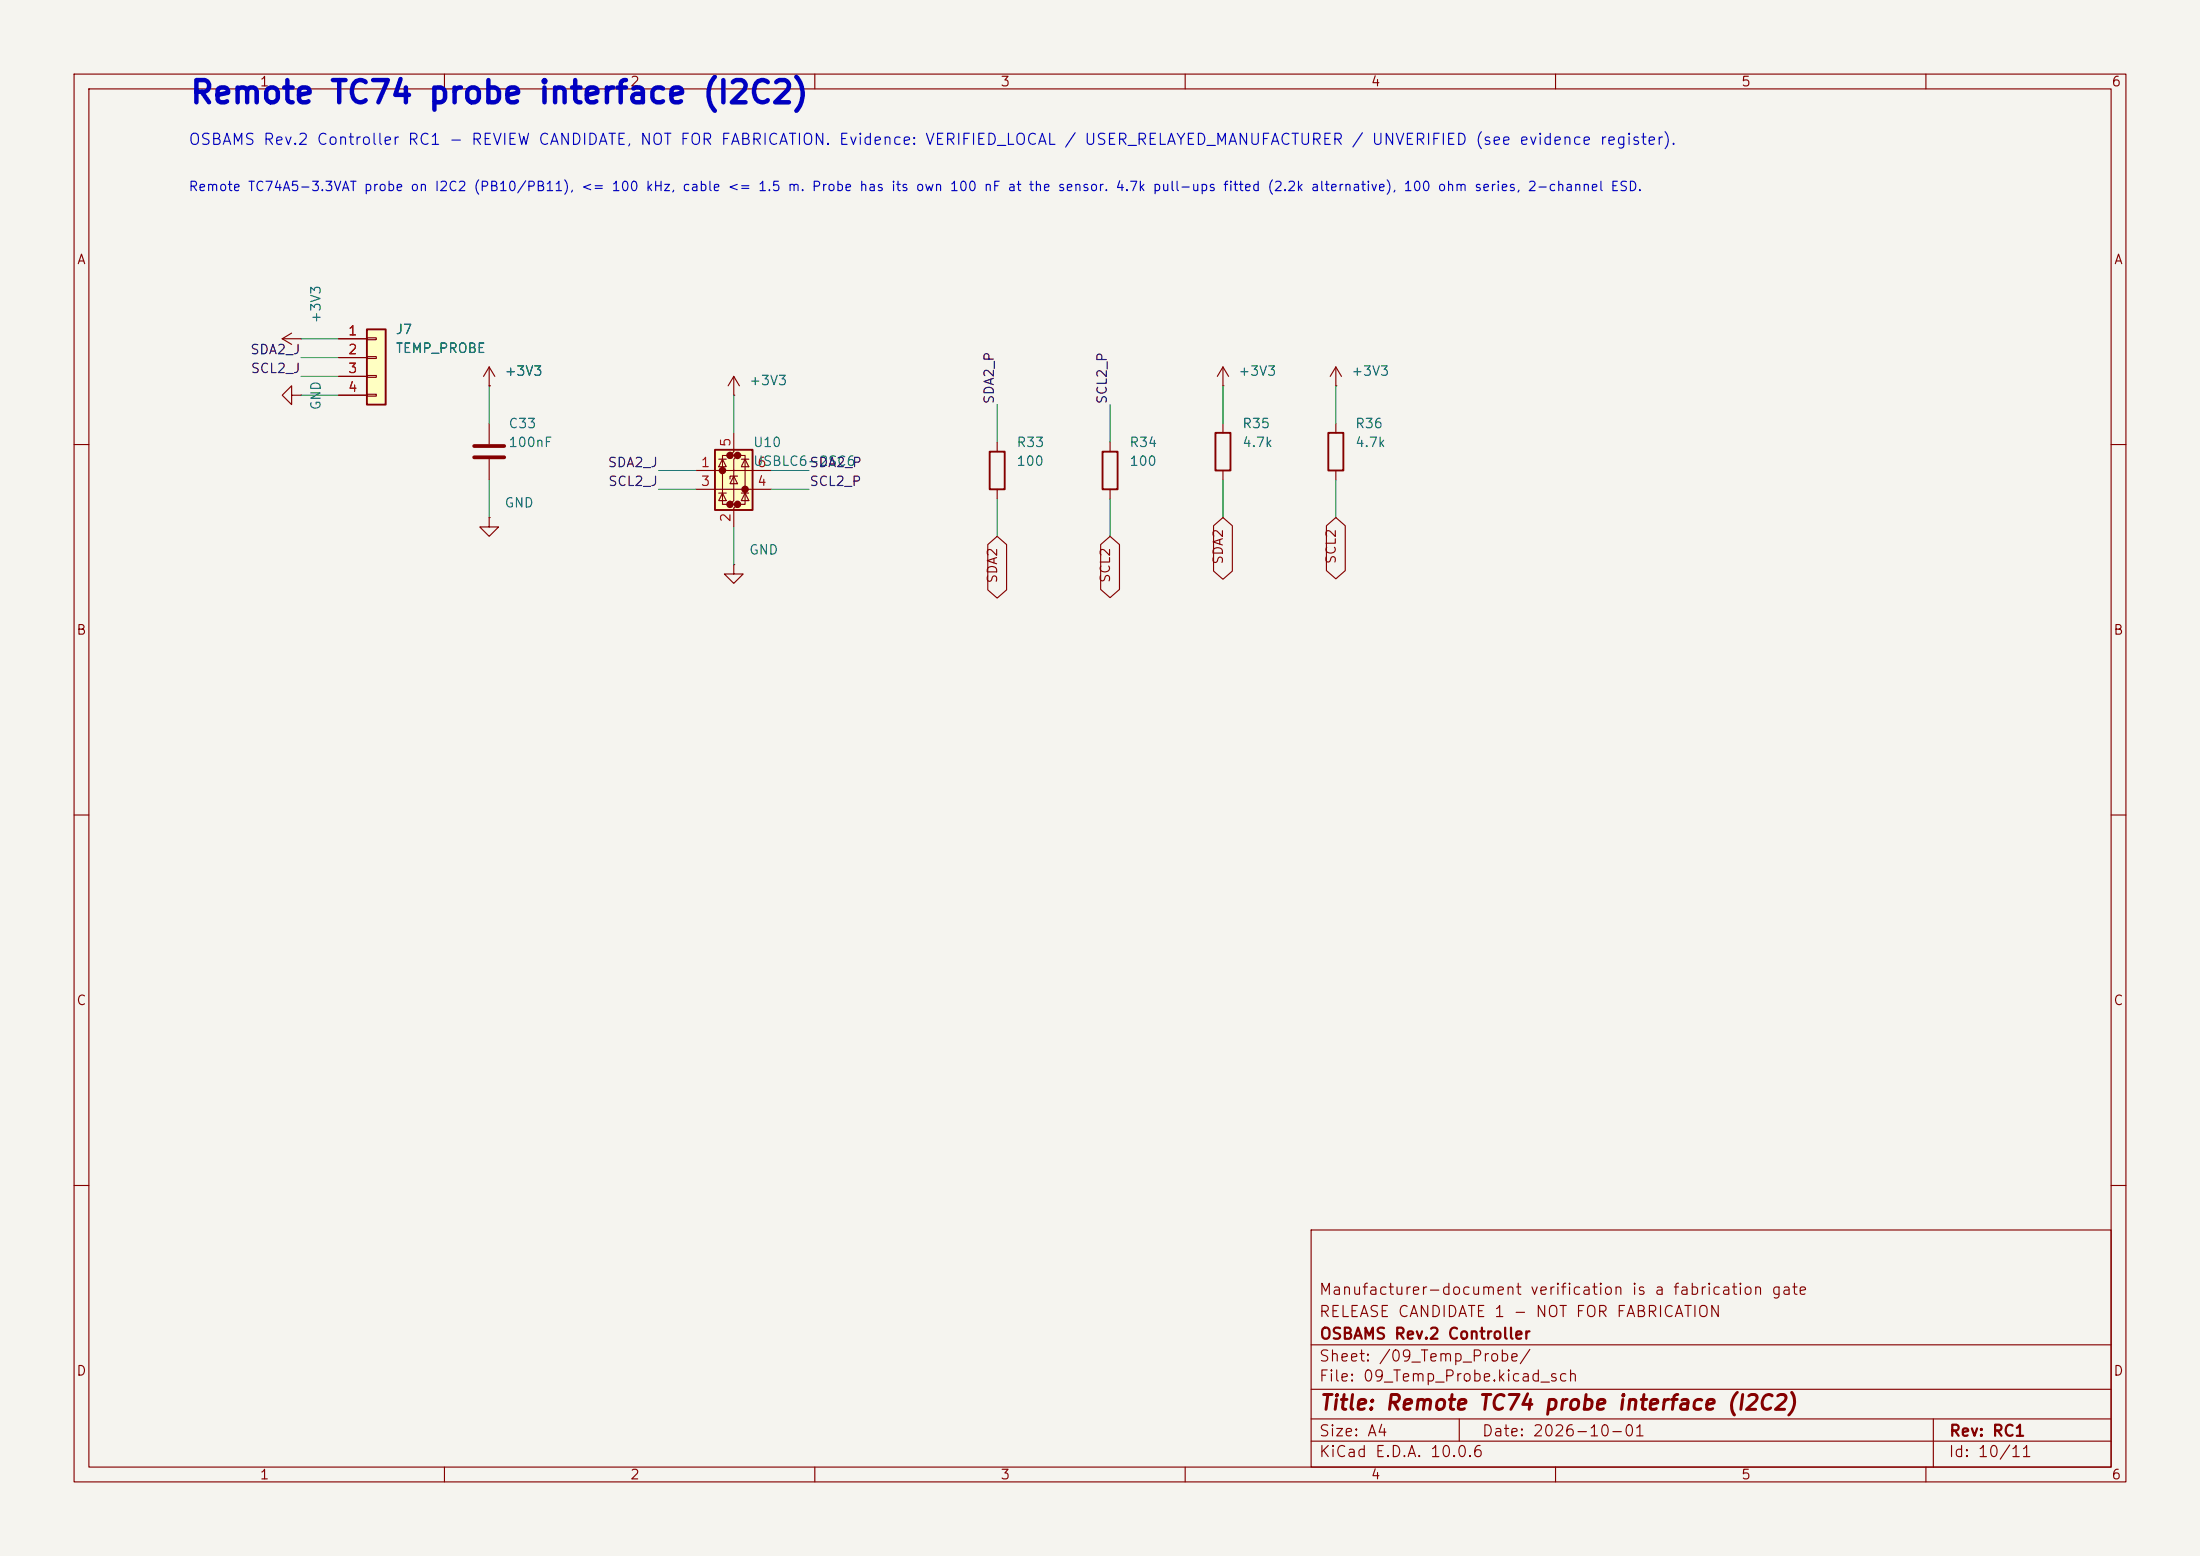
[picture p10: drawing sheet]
<svg xmlns="http://www.w3.org/2000/svg" width="297mm" height="210mm" viewBox="0 0 297 210" stroke-linecap="round" stroke-linejoin="round" font-family="sans-serif">
<path d="M0 0h297v210h-297z" fill="#f5f4ef" stroke="#f5f4ef" stroke-width=".14"/>
<g fill="none" stroke="#840000" stroke-width=".15">
<path d="M10 10h277v190h-277zM12 12h273v186h-273zM60 10v2M110 10v2M160 10v2M210 10v2M260 10v2M38.1 45.7l1.3 .8M38.1 45.7h2.5M39.4 45l-1.3 .7M40.6 45.7h.1M66 57.2v2.7"/>
<path d="M134.6 59.7v1.3M149.9 59.7v1.3M165.1 52.1h.1M165.1 49.5l-.8 1.3M165.1 49.5l.8 1.3M165.1 49.5v2.6M165.1 57.2v1.2M180.3 52.1h.1M180.3 49.5l-.7 1.3M180.3 49.5l.8 1.3M180.3 49.5v2.6M180.3 57.2v1.2"/>
<path d="M10 60h2M66 62v2.8M99.1 76.2v1.3h1.2l-1.2 1.2-1.3-1.2h1.3M99.1 76.2h.1M134.6 66v1.3M149.9 66v1.3M165.1 63.5v1.3M180.3 63.5v1.3M285 60h2M10 110h2M285 110h2M10 160h2"/>
<path d="M177 166h108v32h-108zM285 160h2M60 198v2M110 198v2M160 198v2M177 194.5h108M177 191.5h108M177 187.5h108M177 181.5h108M197 191.5v3M210 198v2M260 198v2"/>
<path d="M261 191.5v6.5"/>
</g>
<path d="M64 60.2h4.1M64 61.7h4.1" fill="none" stroke="#840000" stroke-width=".51"/>
<path d="M164.1 58.4h2v5.1h-2zM179.3 58.4h2.1v5.1h-2.1zM133.6 61h2v5h-2zM148.8 61h2.1v5h-2.1z" fill="none" stroke="#840000" stroke-width=".25"/>
<path d="M96.5 60.7h5.1v8.1h-5.1z" fill="#ffffc2"/>
<g fill="#840000" stroke="#840000" stroke-width=".51">
<circle cx="97.5" cy="63.5" r=".25"/>
<circle cx="98.6" cy="61.5" r=".25"/>
<circle cx="98.6" cy="68.1" r=".25"/>
<circle cx="99.6" cy="61.5" r=".25"/>
<circle cx="99.6" cy="68.1" r=".25"/>
<circle cx="100.6" cy="66" r=".25"/>
</g>
<g fill="none" stroke="#840000" stroke-width=".15">
<path d="M99.1 58.4v2.6l-.5 .5h1l-.5 .5v5.6l-.5 .5h1l-.5 .5v2.5M99.1 53.3h.1M99.1 50.8v2.5M99.1 50.8l-.8 1.3M99.1 50.8l.7 1.3M66 69.9v1.2h1.3l-1.3 1.3-1.2-1.3h1.2M66 69.9h.1M94 63.5h10.1M94 66h10.1M97 66.5h1M97 62h1M97.5 62l.5 1h-1z"/>
<path d="M97.5 66.5l.5 1.1h-1zM98.6 61.5h-1.1v6.6h1.1M99.1 64.3l.5 1h-1zM99.6 64.3h-1v.3M99.6 61.5h1v6.6h-1M100.1 66.5h1M100.1 62h1M100.6 62l.5 1h-1zM100.6 66.5l.5 1.1h-1z"/>
</g>
<path d="M96.5 60.7h5.1v8.1h-5.1z" fill="none" stroke="#840000" stroke-width=".25"/>
<path d="M49.5 44.5h2.6v10.1h-2.6z" fill="#ffffc2"/>
<path d="M49.5 44.5h2.6v10.1h-2.6z" fill="none" stroke="#840000" stroke-width=".25"/>
<g fill="none" stroke="#840000" stroke-width=".15">
<path d="M39.4 53.3v-1.2l-1.3 1.2 1.3 1.3v-1.3h1.2M40.6 53.3h.1M45.7 45.7h3.8M45.7 48.3h3.8M45.7 50.8h3.8M45.7 53.3h3.8M49.5 45.6h1.3v.2h-1.3zM49.5 48.1h1.3v.3h-1.3zM49.5 50.7h1.3v.2h-1.3zM49.5 53.2h1.3v.3h-1.3zM66 52.1h.1M66 49.5l-.7 1.3"/>
<path d="M66 49.5l.8 1.3M66 49.5v2.6M133.3 73.5l1.3-1.1 1.3 1.1v6.1l-1.3 1.1-1.3-1.1zM148.6 73.5l1.3-1.1 1.2 1.1v6.1l-1.2 1.1-1.3-1.1zM163.8 71l1.3-1.1 1.3 1.1v6.1l-1.3 1.1-1.3-1.1zM179.1 71l1.2-1.1 1.3 1.1v6l-1.3 1.1-1.2-1.1z"/>
</g>
<g fill="none" stroke="#009600" stroke-width=".14">
<path d="M40.6 45.7h5.1M40.6 48.3h5.1M40.6 53.3h5.1M40.6 50.8h5.1M66 52.1v5.1M99.1 53.3v5.1M134.6 54.6v5.1M149.9 54.6v5.1M165.1 52.1v5.1M180.3 52.1v5.1M66 64.8v5.1M88.9 63.5h5.1"/>
<path d="M88.9 66h5.1M99.1 71.1v5.1M104.1 63.5h5.1M104.1 66h5.1M134.6 67.3v5.1M149.9 67.3v5.1M165.1 64.8v5.1M180.3 64.8v5.1"/>
</g>
<text font-size="3" fill="#0000c2" x="25.5" y="14.7">Remote TC74 probe interface (I2C2)</text>
<text font-size="2" fill="#840000" x="178" y="190.8">Title: Remote TC74 probe interface (I2C2)</text>
<text font-size="1.5" fill="#0000c2" x="25.4" y="19.9">OSBAMS Rev.2 Controller RC1 - REVIEW CANDIDATE, NOT FOR FABRICATION. Evidence: VERIFIED_LOCAL / USER_RELAYED_MANUFACTURER / UNVERIFIED (see evidence register).</text>
<g font-size="1.5" fill="#840000">
<text x="178" y="178.1">RELEASE CANDIDATE 1 - NOT FOR FABRICATION</text>
<text x="178" y="175.1">Manufacturer-document verification is a fabrication gate</text>
<text x="178" y="184.1">Sheet: /09_Temp_Probe/</text>
<text x="178" y="181.1">OSBAMS Rev.2 Controller</text>
<text x="178" y="186.8">File: 09_Temp_Probe.kicad_sch</text>
<text x="178" y="197">KiCad E.D.A. 10.0.6</text>
<text x="178" y="194.2">Size: A4</text>
<text x="200" y="194.2">Date: 2026-10-01</text>
<text x="263" y="197">Id: 10/11</text>
<text x="263" y="194.2">Rev: RC1</text>
</g>
<g font-size="1.3" fill="#840000">
<text x="35" y="12">1</text>
<text x="85" y="12">2</text>
<text x="135" y="12">3</text>
<text x="185" y="12">4</text>
<text x="235" y="12">5</text>
<text x="285" y="12">6</text>
<text x="10.3" y="36">A</text>
<text x="285.3" y="36">A</text>
<text x="165.4" y="76.3" transform="rotate(-90 165.4 76.3)">SDA2</text>
<text x="180.7" y="76.2" transform="rotate(-90 180.7 76.2)">SCL2</text>
<text x="134.9" y="78.8" transform="rotate(-90 134.9 78.8)">SDA2</text>
<text x="150.2" y="78.8" transform="rotate(-90 150.2 78.8)">SCL2</text>
<text x="10.2" y="86">B</text>
<text x="285.2" y="86">B</text>
<text x="10.2" y="136">C</text>
<text x="285.2" y="136">C</text>
<text x="10.2" y="186">D</text>
<text x="285.2" y="186">D</text>
<text x="35" y="200">1</text>
<text x="85" y="200">2</text>
<text x="135" y="200">3</text>
<text x="185" y="200">4</text>
<text x="235" y="200">5</text>
<text x="285" y="200">6</text>
</g>
<text font-size="1.3" fill="#0000c2" x="25.4" y="26.1">Remote TC74A5-3.3VAT probe on I2C2 (PB10/PB11), &lt;= 100 kHz, cable &lt;= 1.5 m. Probe has its own 100 nF at the sensor. 4.7k pull-ups fitted (2.2k alternative), 100 ohm series, 2-channel ESD.</text>
<g font-size="1.3" fill="#006464">
<text x="43.6" y="43.7" transform="rotate(-90 43.6 43.7)">+3V3</text>
<text x="53.3" y="45.4">J7</text>
<text x="53.3" y="48">TEMP_PROBE</text>
<text x="68" y="51">+3V3</text>
<text x="101" y="52.3">+3V3</text>
<text x="167.1" y="51">+3V3</text>
<text x="182.3" y="51">+3V3</text>
<text x="43.6" y="55.4" transform="rotate(-90 43.6 55.4)">GND</text>
<text x="68.6" y="58.1">C33</text>
<text x="167.6" y="58.1">R35</text>
<text x="182.9" y="58.1">R36</text>
<text x="68.6" y="60.7">100nF</text>
<text x="101.6" y="60.7">U10</text>
<text x="101.6" y="63.2">USBLC6-2SC6</text>
<text x="137.1" y="60.7">R33</text>
<text x="137.1" y="63.2">100</text>
<text x="152.4" y="60.7">R34</text>
<text x="152.4" y="63.2">100</text>
<text x="167.6" y="60.7">4.7k</text>
<text x="182.9" y="60.7">4.7k</text>
<text x="68" y="68.8">GND</text>
<text x="101" y="75.2">GND</text>
</g>
<g font-size="1.3" fill="#a90000">
<text x="46.9" y="45.6">1</text>
<text x="46.9" y="48.1">2</text>
<text x="46.9" y="50.7">3</text>
<text x="46.9" y="53.2">4</text>
<text x="94.5" y="63.4">1</text>
<text x="94.5" y="65.9">3</text>
<text x="98.9" y="60.4" transform="rotate(-90 98.9 60.4)">5</text>
<text x="102.1" y="65.9">4</text>
<text x="102.1" y="63.4">6</text>
<text x="98.9" y="70.6" transform="rotate(-90 98.9 70.6)">2</text>
</g>
<g font-size="1.3" fill="#0f0f0f">
<text x="33.7" y="48.1">SDA2_J</text>
<text x="33.8" y="50.7">SCL2_J</text>
<text x="134.5" y="54.6" transform="rotate(-90 134.5 54.6)">SDA2_P</text>
<text x="149.7" y="54.6" transform="rotate(-90 149.7 54.6)">SCL2_P</text>
<text x="82" y="63.4">SDA2_J</text>
<text x="82" y="65.9">SCL2_J</text>
<text x="109.2" y="63.4">SDA2_P</text>
<text x="109.2" y="65.9">SCL2_P</text>
</g>
</svg>
